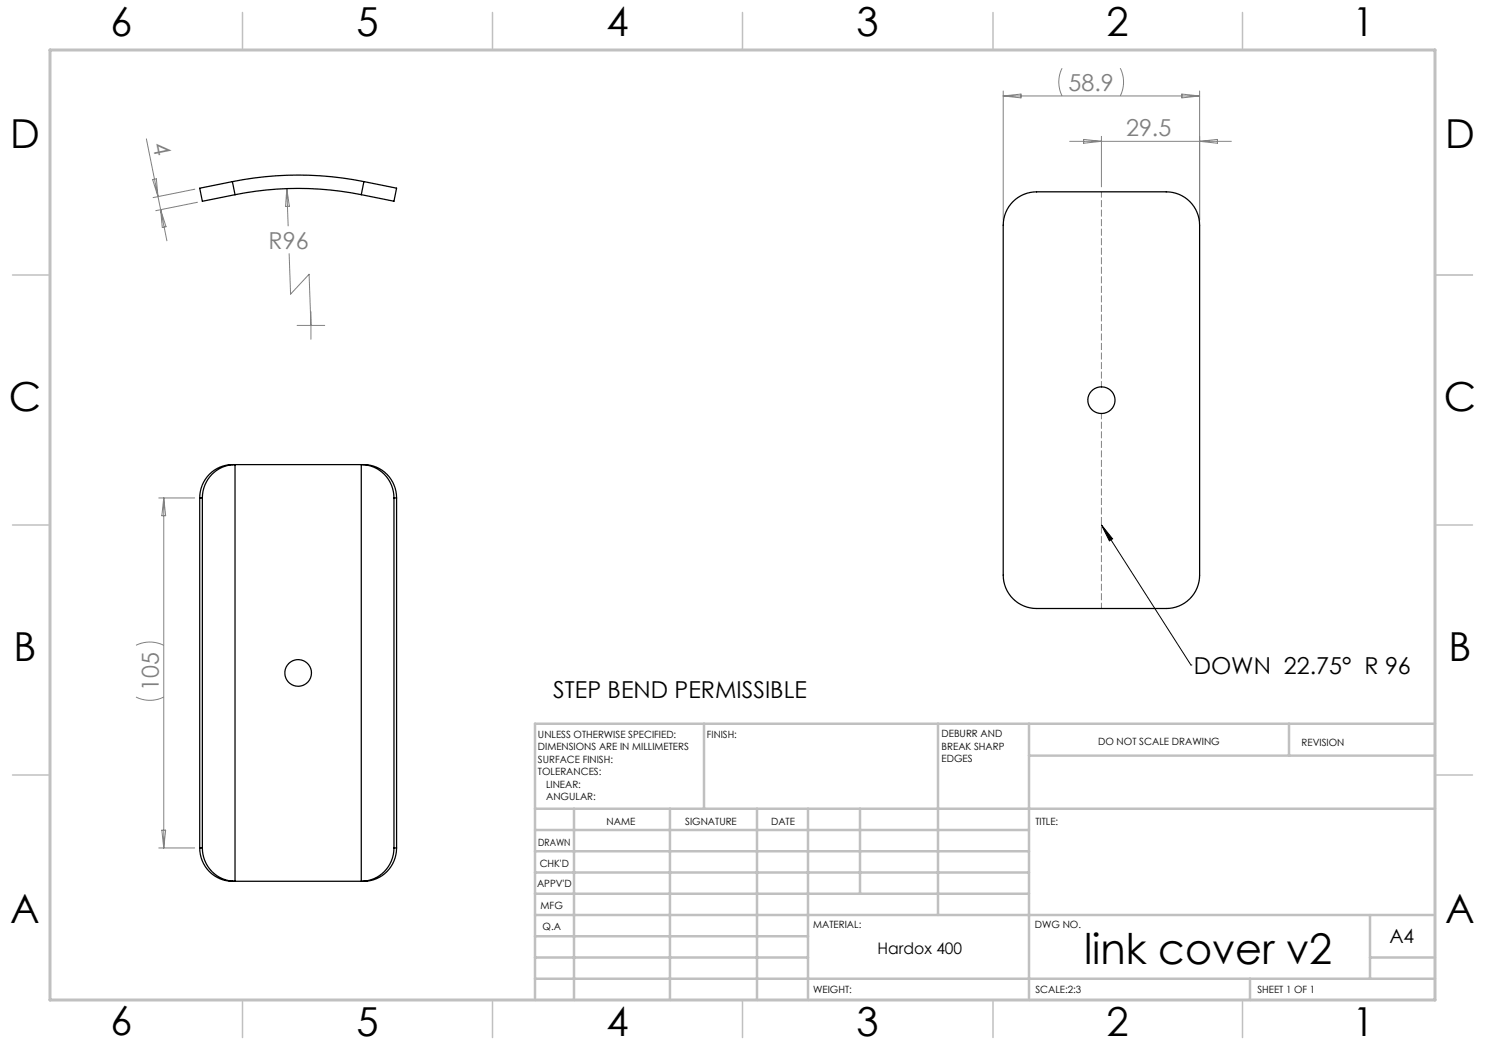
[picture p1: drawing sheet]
<svg xmlns="http://www.w3.org/2000/svg" width="297mm" height="210mm" viewBox="0 0 297 210" stroke-linecap="round" stroke-linejoin="round" font-family="sans-serif">
<path d="M220.3 105l2.2 2.8-.6 .4zM220.3 105l17.9 28M238.2 133h.1" fill="none" stroke="#000" stroke-width=".2"/>
<g fill="none" stroke="#808080" stroke-width=".2">
<path d="M200.6 18.2v25.8M200.6 19.2h39.3M200.6 19.2l3.6-.4v.8zM212.4 13.6a6.2 6.2 0 0 0 0 5.6M224.1 13.6a6.2 6.2 0 0 1 0 5.6M236.4 18.8l3.5 .4-3.5 .4zM239.9 18.2v25.8M29.3 27.8l4.1 20.4M30.5 35.9l.8-.1 .3 3.5zM39 37.8l-8.4 1.7M57.4 37.7l.2 7.5M57.4 37.7l.5 3.6h-.8z"/>
<path d="M213.9 28.3h32.4M216.7 27.9l3.6 .4-3.6 .3zM220.3 27.3v10.1M239.9 28.3l3.6-.4v.7zM32.1 41.9l1.1 3.4-.7 .2zM39.5 40.5l-8.4 1.6M57.8 50.7l.3 8.1 3.7-3.9 .4 10.2M59.4 65.1h5.5M62.2 62.3v5.5M31.7 99.6h7.2M32.8 99.6v70M32.8 99.6l.3 3.5h-.7z"/>
<path d="M27.2 139.4a6.2 6.2 0 0 0 5.6 0M27.2 129.1a6.2 6.2 0 0 1 5.6 0M31.7 169.6h7.2M32.4 166h.7l-.3 3.6z"/>
</g>
<path d="M220.3 38.4v39M220.3 82.7v39" fill="none" stroke="#808080" stroke-width=".2" stroke-dasharray="1.3 .6" stroke-dashoffset=".2"/>
<path d="M287 55h7.5M287 144.8v55.2h-187.2" fill="none" stroke="#c0c0c0" stroke-width=".2"/>
<g fill="none" stroke="#c0c0c0" stroke-width=".5">
<path d="M140.8 144.8v17M187.6 144.8v38.2M205.8 144.8v55.2M205.8 151.1h81.2M257.8 144.8v6.3M287 144.8h-180v55.2M107 161.8h180M107 178.8h98.8M107 174.5h98.8M107 170.3h98.8M107 166h98.8M114.8 161.8v38.2"/>
<path d="M134 161.8v38.2M151.4 161.8v38.2M161.6 161.8v38.2M172 161.8v17M107 195.8h180M107 191.5h54.6M107 187.3h54.6M107 183h180M250 195.8v4.2M274 191.5h13M274 183v12.8"/>
</g>
<g fill="none" stroke="#c0c0c0" stroke-width=".3">
<path d="M48.5 2.5v7.5M98.5 2.5v7.5M148.5 2.5v7.5M198.6 2.5v7.5M248.5 2.5v7.5M2.5 55h7.5M287 55h7.5M2.5 105h7.5M287 105h7.5M2.5 155h7.5M287 155h7.5M48.5 200v7.5"/>
<path d="M98.5 200v7.5M148.5 200v7.5M198.6 200v7.5M248.5 200v7.5"/>
</g>
<path d="M10 10h277v190h-277z" fill="none" stroke="#c0c0c0" stroke-width=".6"/>
<path d="M220.3 105l2.2 2.8-.6 .4z" fill="#000"/>
<g fill="none" stroke="#000" stroke-width=".25">
<path d="M46.5 36.3l-6.6 1.3 .6 2.7 6.5-1.4M46.5 36.3l.5 2.6M72.3 38.9a64 64 0 0 0-25.3 0M72.8 36.3a66.7 66.7 0 0 0-26.3 0M72.8 36.3l6.5 1.3-.5 2.6-6.5-1.3M72.8 36.3l-.5 2.6M202.6 40.3a6.7 6.7 0 0 1 4.7-1.9h26a6.7 6.7 0 0 1 6.6 6.6v70a6.7 6.7 0 0 1-6.6 6.7h-26a6.7 6.7 0 0 1-6.7-6.7v-70a6.7 6.7 0 0 1 2-4.7zM39.9 99.6h.6M39.9 99.6v70M40.5 99.6v70M47 92.9a6.6 6.6 0 0 0-6.5 6.7M47 92.9a6.6 6.6 0 0 0-7.1 6.7"/>
<path d="M47 92.9h25.3M47 92.9v83.4M72.3 92.9a6.6 6.6 0 0 1 6.5 6.7M72.3 92.9a6.6 6.6 0 0 1 7 6.7M72.3 92.9v83.4M78.8 99.6h.5M78.8 99.6v70M79.3 99.6v70M39.9 169.6a6.6 6.6 0 0 0 7.1 6.7M39.9 169.6h.6M40.5 169.6a6.6 6.6 0 0 0 6.5 6.7M47 176.3h25.3"/>
<path d="M78.8 169.6a6.6 6.6 0 0 1-6.5 6.7M78.8 169.6h.5M79.3 169.6a6.6 6.6 0 0 1-7 6.7"/>
<circle cx="220.3" cy="80.1" r="2.69"/>
<circle cx="59.6" cy="134.6" r="2.67"/>
</g>
<text font-size="8.5" x="216.8" y="192.7">link cover v2</text>
<g font-size="8">
<text x="22.1" y="7.1">6</text>
<text x="71.3" y="7.1">5</text>
<text x="121.3" y="7.1">4</text>
<text x="171.3" y="7.1">3</text>
<text x="221.3" y="7.1">2</text>
<text x="270.5" y="7.1">1</text>
<text x="2" y="29.6">D</text>
<text x="289" y="29.7">D</text>
<text x="1.8" y="82.1">C</text>
<text x="288.8" y="82.1">C</text>
<text x="2.7" y="132.1">B</text>
<text x="289.7" y="132.1">B</text>
<text x="2" y="184.6">A</text>
<text x="289" y="184.6">A</text>
<text x="22.1" y="207.1">6</text>
<text x="71.3" y="207.1">5</text>
<text x="121.3" y="207.1">4</text>
<text x="171.3" y="207.1">3</text>
<text x="221.3" y="207.1">2</text>
<text x="270.5" y="207.1">1</text>
</g>
<g font-size="4.7" fill="#808080">
<text x="213.7" y="18.2">58.9</text>
<text x="30.5" y="28.8" transform="rotate(79 30.5 28.8)">4</text>
<text x="225.2" y="27.3">29.5</text>
<text x="53.7" y="49.7">R96</text>
<text x="31.7" y="138.1" transform="rotate(-90 31.7 138.1)">105</text>
</g>
<g font-size="4.7">
<text x="238.7" y="134.7">DOWN 22.75° R 96</text>
<text x="110.7" y="139.6">STEP BEND PERMISSIBLE</text>
</g>
<text font-size="3.9" x="277.9" y="188.5">A4</text>
<text font-size="3.2" x="175.5" y="190.9">Hardox 400</text>
<g font-size="2">
<text x="107.6" y="147.6">UNLESS OTHERWISE SPECIFIED:</text>
<text x="141.4" y="147.6">FINISH:</text>
<text x="188.3" y="147.5">DEBURR AND</text>
<text x="188.3" y="150">BREAK SHARP</text>
<text x="219.6" y="149">DO NOT SCALE DRAWING</text>
<text x="260.3" y="149.2">REVISION</text>
<text x="107.6" y="150.1">DIMENSIONS ARE IN MILLIMETERS</text>
<text x="107.6" y="152.6">SURFACE FINISH:</text>
<text x="107.6" y="155.1">TOLERANCES:</text>
<text x="188.3" y="152.5">EDGES</text>
<text x="109.2" y="157.6">LINEAR:</text>
<text x="109.2" y="160.1">ANGULAR:</text>
<text x="121.3" y="165">NAME</text>
<text x="137" y="164.9">SIGNATURE</text>
<text x="154.2" y="164.9">DATE</text>
<text x="207.1" y="164.9">TITLE:</text>
<text x="107.6" y="169.1">DRAWN</text>
<text x="107.9" y="173.3">CHK'D</text>
<text x="107.4" y="177.4">APPV'D</text>
<text x="108.1" y="181.8">MFG</text>
<text x="108.5" y="186">Q.A</text>
<text x="162.6" y="185.5">MATERIAL:</text>
<text x="207" y="185.5">DWG NO.</text>
<text x="162.6" y="198.5">WEIGHT:</text>
<text x="207.1" y="198.6">SCALE:2:3</text>
<text x="251.5" y="198.6">SHEET 1 OF 1</text>
</g>
</svg>
